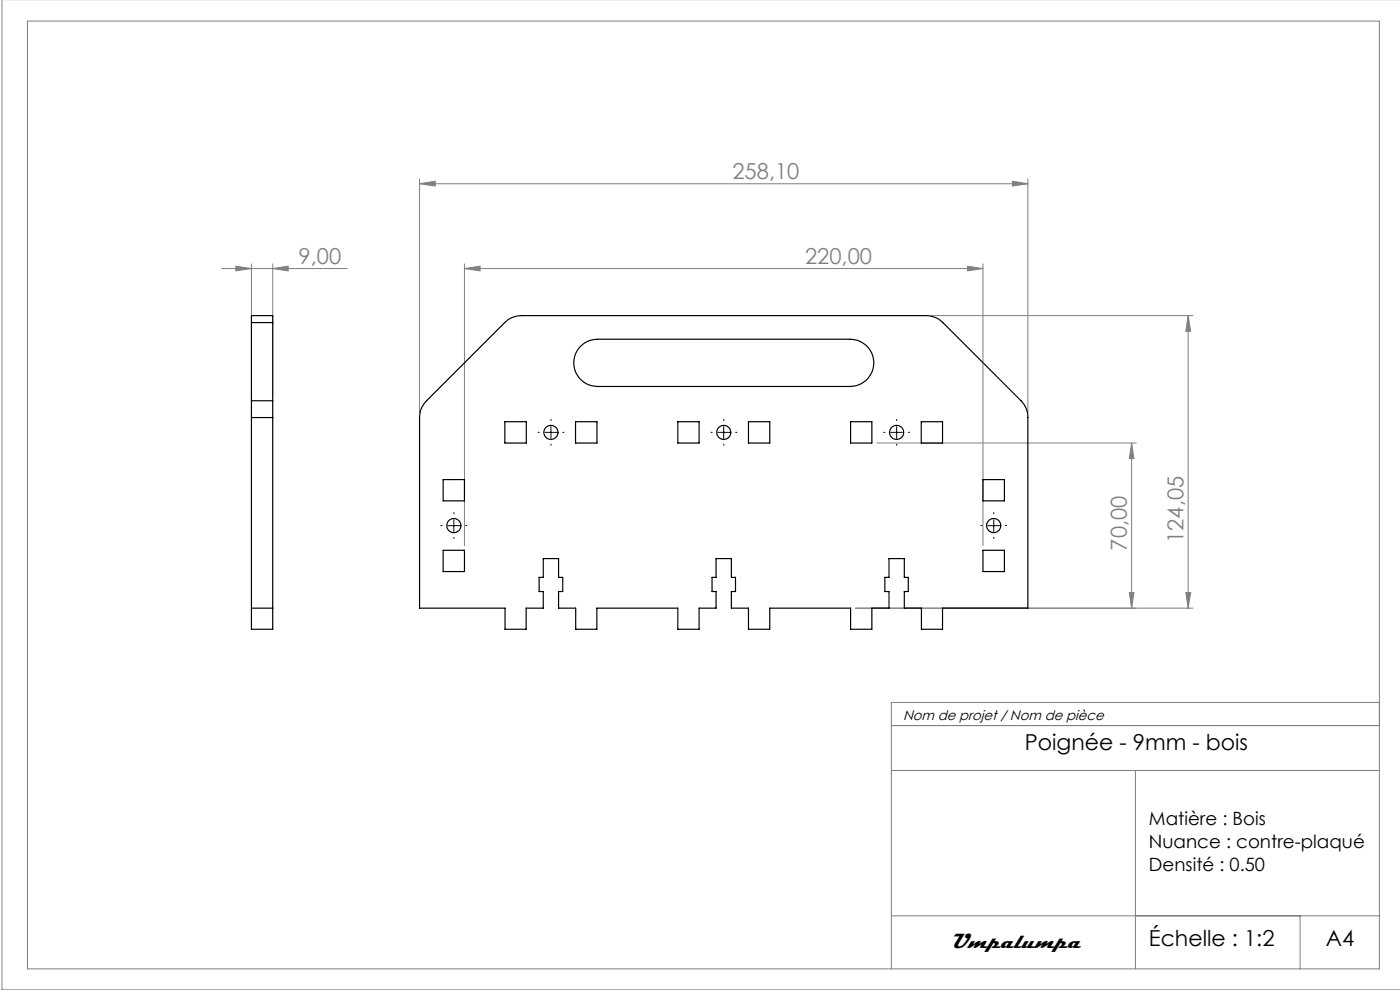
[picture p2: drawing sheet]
<svg xmlns="http://www.w3.org/2000/svg" width="297mm" height="210mm" viewBox="0 0 297 210" stroke-linecap="round" stroke-linejoin="round" font-family="sans-serif">
<g fill="none" stroke="#808080" stroke-width=".21">
<path d="M.4 -.1v210.1h296.7M5.8 4.5h286.8v201h-286.8zM89 39l3.3-.6v1.1zM89 38v49.6M89 39h129.1M214.8 38.4l3.3 .6-3.3 .5zM218.1 38v49.6M47 57h26.7M50 56.5l3.3 .5-3.3 .5zM53.3 56v28M57.9 57l3.2-.5v1zM57.9 56v28"/>
<path d="M98.5 57l3.3-.5v1zM98.5 57h110M98.5 56v59.7M205.2 56.5l3.3 .5-3.3 .5zM208.5 56v59.7M197.5 66.9h55.6M252.1 66.9v62.1M252.1 66.9l.5 3.4h-1zM186 94h55.1M240.1 94l.5 3.3h-1zM240.1 94v35M181.5 129h71.6"/>
<path d="M239.6 125.7h1l-.5 3.3zM251.6 125.7h1l-.5 3.3zM189.1 153.9h103.5M292.6 149h-103.5v56.5M189.1 163.4h103.5M240.9 163.4v42.1M189.1 194.3h103.5M275.8 194.3v11.2"/>
</g>
<g fill="none" stroke="#000" stroke-width=".21" stroke-dasharray="15.2 1.3 1.3 1.3">
<path d="M114.4 91.7h-.3M116.9 89.2v-.2M116.9 94.2v.3M119.4 91.7h.2M151.1 91.7h-.3M153.6 89.2v-.2M153.6 94.2v.3M156.1 91.7h.2M187.7 91.7h-.2M190.2 89.2v-.2M190.2 94.2v.3M192.7 91.7h.3"/>
<path d="M93.8 111.5h-.3M96.3 109v-.3M96.3 114v.2M98.8 111.5h.2M208.3 111.5h-.2M210.8 109v-.3M210.8 114v.2M213.3 111.5h.3"/>
</g>
<path d="M115.6 91.7h2.5M116.9 90.5v2.5M152.3 91.7h2.5M153.5 90.5v2.5M188.9 91.7h2.6M190.2 90.5v2.5M95 111.5h2.5M96.3 110.2v2.5M209.5 111.5h2.6M210.8 110.2v2.5" fill="none" stroke="#000" stroke-width=".21"/>
<g fill="#808080">
<path d="M57.9 57l3.2-.5v1zM50 56.5l3.3 .5-3.3 .5z"/>
<path d="M252.1 66.9l.5 3.4h-1zM251.6 125.7h1l-.5 3.3z"/>
<path d="M240.1 94l.5 3.3h-1zM239.6 125.7h1l-.5 3.3z"/>
<path d="M98.5 57l3.3-.5v1zM205.2 56.5l3.3 .5-3.3 .5z"/>
<path d="M89 39l3.3-.6v1.1zM214.8 38.4l3.3 .6-3.3 .5z"/>
</g>
<g fill="none" stroke="#000" stroke-width=".25">
<path d="M53.3 68.4v-1.5h4.6v1.5M53.3 68.4v16.6M53.3 68.4h4.6M57.9 68.4v16.6M107.1 68.4a5 5 0 0 1 3.5-1.5h85.9a5 5 0 0 1 3.5 1.5l16.6 16.6a4.8 4.8 0 0 1 1.5 3.6v40.4h-18.1v4.5h-4.5v-4.5h-3.7v-3.5h.9v-3h-.9v-4h-3.2v4h-.9v3h.9v3.5h-3.6v4.5h-4.6v-4.5h-17.1v4.5h-4.5v-4.5h-3.6v-3.5h.8v-3h-.8v-4h-3.3v4h-.8v3h.8v3.5h-3.6v4.5h-4.5v-4.5h-17.2v4.5h-4.5v-4.5h-3.6v-3.5h.9v-3h-.9v-4h-3.2v4h-.9v3h.9v3.5h-3.7v4.5h-4.5v-4.5h-18.1v-40.4a5 5 0 0 1 1.5-3.6zM122.9 73.7a5 5 0 0 1 3.8-1.7h53.7a5 5 0 0 1 5 5 5 5 0 0 1-5 5h-53.7a5 5 0 0 1-4.5-3 5 5 0 0 1 .7-5.3zM53.3 85v3.6M53.3 88.6v44.9h4.6v-44.9M53.3 88.6h4.6M53.3 85h4.6M57.9 85v3.6M107.1 89.5h4.6v4.5h-4.6z"/>
<path d="M122.1 89.5h4.5v4.5h-4.5zM143.8 89.5h4.5v4.5h-4.5zM158.8 89.5h4.5v4.5h-4.5zM180.4 89.5h4.6v4.5h-4.6zM195.4 89.5h4.6v4.5h-4.6zM94 101.7h4.5v4.5h-4.5zM94 116.7h4.5v4.5h-4.5zM208.5 101.7h4.6v4.5h-4.6zM208.5 116.7h4.6v4.5h-4.6zM53.3 129h4.6"/>
<circle cx="116.9" cy="91.7" r="1.5"/>
<circle cx="153.5" cy="91.7" r="1.5"/>
<circle cx="190.2" cy="91.7" r="1.5"/>
<circle cx="96.3" cy="111.5" r="1.5"/>
<circle cx="210.8" cy="111.5" r="1.5"/>
</g>
<g font-size="4.7" fill="#808080">
<text x="155.4" y="37.9">258,10</text>
<text x="63.3" y="55.9">9,00</text>
<text x="170.8" y="55.9">220,00</text>
<text x="239.1" y="116.8" transform="rotate(-90 239.1 116.8)">70,00</text>
<text x="251.1" y="115.2" transform="rotate(-90 251.1 115.2)">124,05</text>
</g>
<g font-size="4.7">
<text x="217.4" y="159">Poignée - 9mm - bois</text>
<text x="243.7" y="200.6">Échelle : 1:2</text>
<text x="281.3" y="200.6">A4</text>
</g>
<text font-size="4.5" x="201.8" y="201">Umpalumpa</text>
<g font-size="3.9">
<text x="243.7" y="175">Matière : Bois</text>
<text x="243.7" y="179.9">Nuance : contre-plaqué</text>
<text x="243.7" y="184.8">Densité : 0.50</text>
</g>
<text font-size="2.9" x="191.6" y="152.7">Nom de projet / Nom de pièce</text>
</svg>
